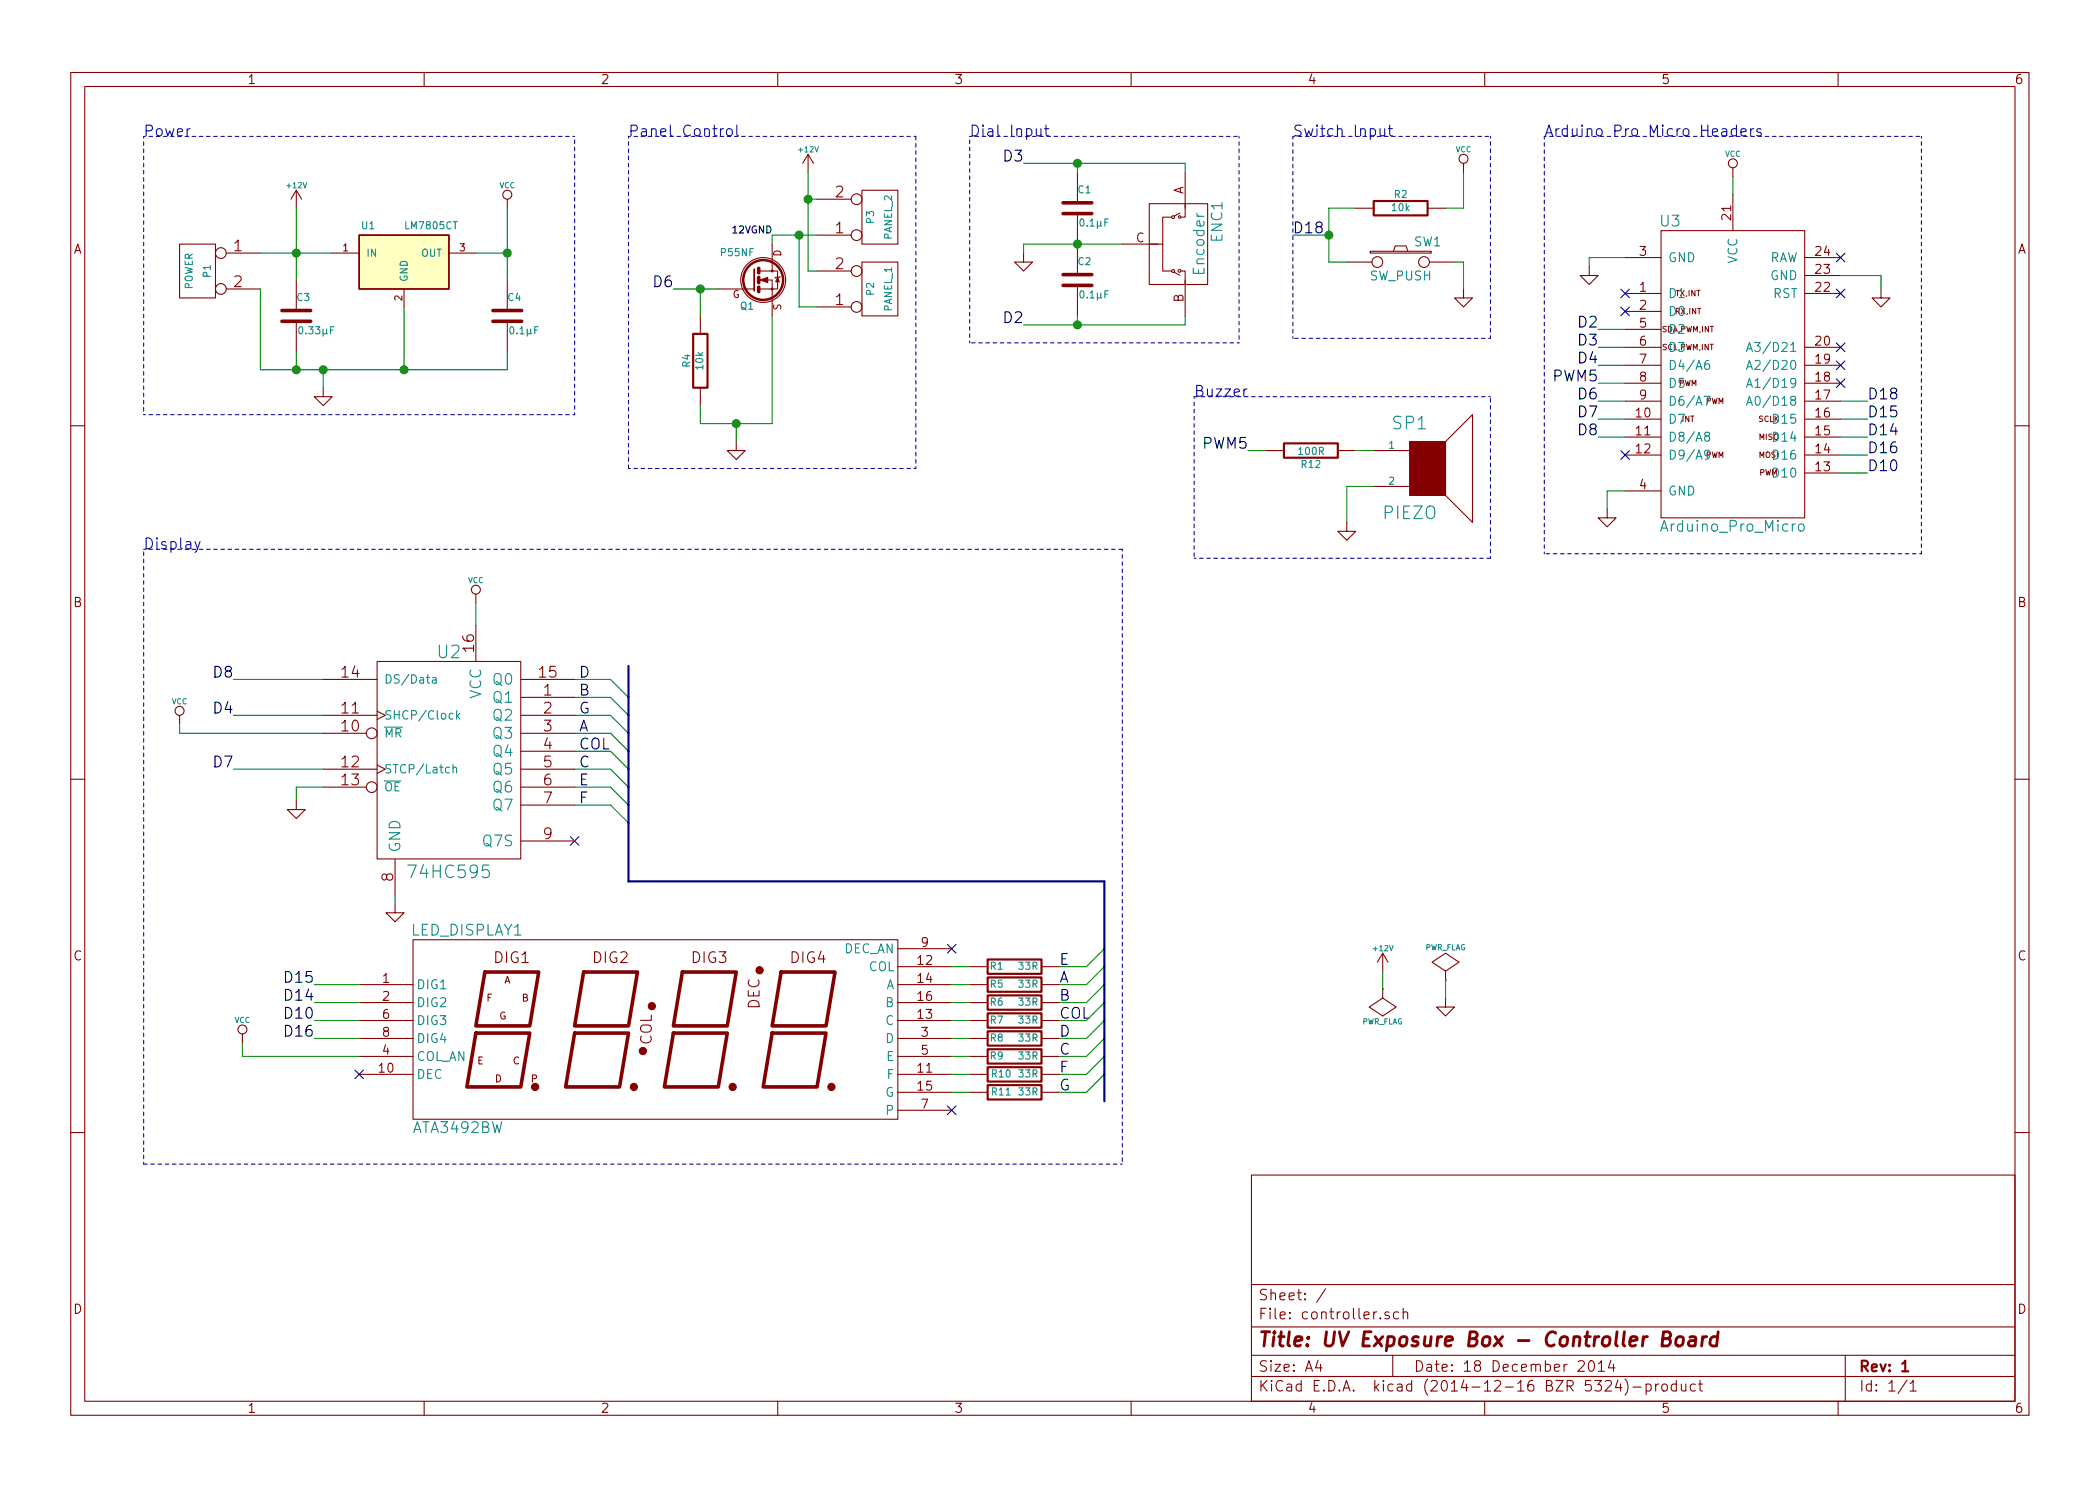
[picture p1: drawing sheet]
EESchema Schematic File Version 2
LIBS:cylindric
LIBS:borniers
LIBS:power
LIBS:device
LIBS:transistors
LIBS:conn
LIBS:linear
LIBS:regul
LIBS:74xx
LIBS:cmos4000
LIBS:adc-dac
LIBS:memory
LIBS:xilinx
LIBS:special
LIBS:microcontrollers
LIBS:dsp
LIBS:microchip
LIBS:analog_switches
LIBS:motorola
LIBS:texas
LIBS:intel
LIBS:audio
LIBS:interface
LIBS:digital-audio
LIBS:philips
LIBS:display
LIBS:cypress
LIBS:siliconi
LIBS:opto
LIBS:atmel
LIBS:contrib
LIBS:valves
LIBS:controller-cache
EELAYER 25 0
EELAYER END
$Descr A4 11693 8268
encoding utf-8
Sheet 1 1
Title "UV Exposure Box - Controller Board"
Date "18 December 2014"
Rev "1"
Comp ""
Comment1 ""
Comment2 ""
Comment3 ""
Comment4 ""
$EndDescr
$Comp
L CONN_2 P3
U 1 1
P 4900 1200
F 0 "P3" V 4850 1200 40  0000 C CNN
F 1 "PANEL_2" V 4950 1200 40  0000 C CNN
F 2 "Pin_Headers:Pin_Header_Angled_1x02" H 4900 1200 60  0001 C CNN
F 3 "" H 4900 1200 60  0000 C CNN
	1    4900 1200
	1    0    0    1   
$EndComp
$Comp
L GND #PWR01
U 1 1
P 4100 2450
F 0 "#PWR01" H 4100 2450 30  0001 C CNN
F 1 "GND" H 4100 2380 30  0001 C CNN
F 2 "" H 4100 2450 60  0000 C CNN
F 3 "" H 4100 2450 60  0000 C CNN
	1    4100 2450
	1    0    0    -1  
$EndComp
$Comp
L +12V #PWR02
U 1 1
P 4500 950
F 0 "#PWR02" H 4500 900 20  0001 C CNN
F 1 "+12V" H 4500 1075 30  0000 C CNN
F 2 "" H 4500 950 60  0000 C CNN
F 3 "" H 4500 950 60  0000 C CNN
	1    4500 950 
	1    0    0    -1  
$EndComp
$Comp
L CONN_2 P2
U 1 1
P 4900 1600
F 0 "P2" V 4850 1600 40  0000 C CNN
F 1 "PANEL_1" V 4950 1600 40  0000 C CNN
F 2 "Pin_Headers:Pin_Header_Angled_1x02" H 4900 1600 60  0001 C CNN
F 3 "" H 4900 1600 60  0000 C CNN
	1    4900 1600
	1    0    0    1   
$EndComp
$Comp
L R R4
U 1 1
P 3900 2000
F 0 "R4" V 3980 2000 40  0000 C CNN
F 1 "10k" V 3907 2001 40  0000 C CNN
F 2 "Discret:R3" V 3830 2000 30  0001 C CNN
F 3 "~" H 3900 2000 30  0000 C CNN
	1    3900 2000
	-1   0    0    1   
$EndComp
Text Label 10400 2625 0    60   ~ 0
D10
Text Label 8900 1825 2    60   ~ 0
D2
Text Label 8900 1925 2    60   ~ 0
D3
Text Label 8900 2025 2    60   ~ 0
D4
Text Label 8900 2225 2    60   ~ 0
D6
Text Label 8900 2425 2    60   ~ 0
D8
Text Label 10400 2525 0    60   ~ 0
D16
Text Label 10400 2425 0    60   ~ 0
D14
Text Label 10400 2325 0    60   ~ 0
D15
Text Label 3750 1600 2    60   ~ 0
D6
$Comp
L GND #PWR03
U 1 1
P 5700 1400
F 0 "#PWR03" H 5700 1400 30  0001 C CNN
F 1 "GND" H 5700 1330 30  0001 C CNN
F 2 "" H 5700 1400 60  0000 C CNN
F 3 "" H 5700 1400 60  0000 C CNN
	1    5700 1400
	1    0    0    -1  
$EndComp
Text Label 5700 900  2    60   ~ 0
D3
Text Label 5700 1800 2    60   ~ 0
D2
$Comp
L CONN_2 P1
U 1 1
P 1100 1500
F 0 "P1" V 1050 1500 40  0000 C CNN
F 1 "POWER" V 1150 1500 40  0000 C CNN
F 2 "Pin_Headers:Pin_Header_Angled_1x02" H 1100 1500 60  0001 C CNN
F 3 "" H 1100 1500 60  0000 C CNN
	1    1100 1500
	-1   0    0    -1  
$EndComp
$Comp
L +12V #PWR04
U 1 1
P 1650 1150
F 0 "#PWR04" H 1650 1100 20  0001 C CNN
F 1 "+12V" H 1650 1275 30  0000 C CNN
F 2 "" H 1650 1150 60  0000 C CNN
F 3 "" H 1650 1150 60  0000 C CNN
	1    1650 1150
	1    0    0    -1  
$EndComp
$Comp
L PWR_FLAG #FLG05
U 1 1
P 8050 5450
F 0 "#FLG05" H 8050 5545 30  0001 C CNN
F 1 "PWR_FLAG" H 8050 5630 30  0000 C CNN
F 2 "" H 8050 5450 60  0000 C CNN
F 3 "" H 8050 5450 60  0000 C CNN
	1    8050 5450
	1    0    0    -1  
$EndComp
$Comp
L GND #PWR06
U 1 1
P 1800 2150
F 0 "#PWR06" H 1800 2150 30  0001 C CNN
F 1 "GND" H 1800 2080 30  0001 C CNN
F 2 "" H 1800 2150 60  0000 C CNN
F 3 "" H 1800 2150 60  0000 C CNN
	1    1800 2150
	1    0    0    -1  
$EndComp
$Comp
L PWR_FLAG #FLG07
U 1 1
P 7700 5500
F 0 "#FLG07" H 7700 5595 30  0001 C CNN
F 1 "PWR_FLAG" H 7700 5680 30  0000 C CNN
F 2 "" H 7700 5500 60  0000 C CNN
F 3 "" H 7700 5500 60  0000 C CNN
	1    7700 5500
	-1   0    0    1   
$EndComp
Text Notes 800  750  0    60   ~ 0
Power
Text Notes 3500 750  0    60   ~ 0
Panel Control
Text Notes 5400 750  0    60   ~ 0
Dial Input
Text Notes 8600 750  0    60   ~ 0
Arduino Pro Micro Headers
$Comp
L C C2
U 1 1
P 6000 1550
F 0 "C2" H 6000 1650 40  0000 L CNN
F 1 "0.1µF" H 6006 1465 40  0000 L CNN
F 2 "Capacitors_ThroughHole:Capacitor4x3RM2.5" H 6038 1400 30  0001 C CNN
F 3 "" H 6000 1550 60  0000 C CNN
	1    6000 1550
	1    0    0    -1  
$EndComp
$Comp
L C C1
U 1 1
P 6000 1150
F 0 "C1" H 6000 1250 40  0000 L CNN
F 1 "0.1µF" H 6006 1065 40  0000 L CNN
F 2 "Capacitors_ThroughHole:Capacitor4x3RM2.5" H 6038 1000 30  0001 C CNN
F 3 "" H 6000 1150 60  0000 C CNN
	1    6000 1150
	1    0    0    -1  
$EndComp
Text Label 7200 1300 0    60   ~ 0
D18
Text Notes 7200 750  0    60   ~ 0
Switch Input
Text Label 1300 3775 2    60   ~ 0
D8
Text Label 1300 3975 2    60   ~ 0
D4
Text Label 1300 4275 2    60   ~ 0
D7
$Comp
L VCC #PWR09
U 1 1
P 1000 4025
F 0 "#PWR09" H 1000 4115 20  0001 C CNN
F 1 "VCC" H 1000 4150 30  0000 C CNN
F 2 "" H 1000 4025 60  0000 C CNN
F 3 "" H 1000 4025 60  0000 C CNN
	1    1000 4025
	1    0    0    -1  
$EndComp
Text Label 3225 3875 0    60   ~ 0
B
Text Label 3225 4275 0    60   ~ 0
C
Text Label 3225 4375 0    60   ~ 0
E
Text Label 3225 4475 0    60   ~ 0
F
Text Label 3225 3775 0    60   ~ 0
D
Text Label 3225 3975 0    60   ~ 0
G
Text Label 3225 4075 0    60   ~ 0
A
$Comp
L R R8
U 1 1
P 5650 5775
F 0 "R8" V 5650 5675 40  0000 C CNN
F 1 "33R" V 5650 5850 40  0000 C CNN
F 2 "Discret:R3" V 5580 5775 30  0001 C CNN
F 3 "~" H 5650 5775 30  0000 C CNN
	1    5650 5775
	0    1    1    0   
$EndComp
$Comp
L R R9
U 1 1
P 5650 5875
F 0 "R9" V 5650 5775 40  0000 C CNN
F 1 "33R" V 5650 5950 40  0000 C CNN
F 2 "Discret:R3" V 5580 5875 30  0001 C CNN
F 3 "~" H 5650 5875 30  0000 C CNN
	1    5650 5875
	0    1    1    0   
$EndComp
Text Notes 800  3050 0    60   ~ 0
Display
NoConn ~ 3200 4675
$Comp
L R R6
U 1 1
P 5650 5575
F 0 "R6" V 5650 5475 40  0000 C CNN
F 1 "33R" V 5650 5650 40  0000 C CNN
F 2 "Discret:R3" V 5580 5575 30  0001 C CNN
F 3 "~" H 5650 5575 30  0000 C CNN
	1    5650 5575
	0    1    1    0   
$EndComp
$Comp
L R R7
U 1 1
P 5650 5675
F 0 "R7" V 5650 5575 40  0000 C CNN
F 1 "33R" V 5650 5750 40  0000 C CNN
F 2 "Discret:R3" V 5580 5675 30  0001 C CNN
F 3 "~" H 5650 5675 30  0000 C CNN
	1    5650 5675
	0    1    1    0   
$EndComp
$Comp
L R R10
U 1 1
P 5650 5975
F 0 "R10" V 5650 5900 40  0000 C CNN
F 1 "33R" V 5650 6050 40  0000 C CNN
F 2 "Discret:R3" V 5580 5975 30  0001 C CNN
F 3 "~" H 5650 5975 30  0000 C CNN
	1    5650 5975
	0    1    1    0   
$EndComp
$Comp
L R R11
U 1 1
P 5650 6075
F 0 "R11" V 5650 6000 40  0000 C CNN
F 1 "33R" V 5650 6150 40  0000 C CNN
F 2 "Discret:R3" V 5580 6075 30  0001 C CNN
F 3 "~" H 5650 6075 30  0000 C CNN
	1    5650 6075
	0    1    1    0   
$EndComp
$Comp
L R R5
U 1 1
P 5650 5475
F 0 "R5" V 5650 5375 40  0000 C CNN
F 1 "33R" V 5650 5550 40  0000 C CNN
F 2 "Discret:R3" V 5580 5475 30  0001 C CNN
F 3 "~" H 5650 5475 30  0000 C CNN
	1    5650 5475
	0    1    1    0   
$EndComp
$Comp
L R R1
U 1 1
P 5650 5375
F 0 "R1" V 5650 5275 40  0000 C CNN
F 1 "33R" V 5650 5450 40  0000 C CNN
F 2 "Discret:R3" V 5580 5375 30  0001 C CNN
F 3 "~" H 5650 5375 30  0000 C CNN
	1    5650 5375
	0    1    1    0   
$EndComp
Text Label 1750 5675 2    60   ~ 0
D10
Text Label 1750 5775 2    60   ~ 0
D16
Text Label 1750 5575 2    60   ~ 0
D14
Text Label 1750 5475 2    60   ~ 0
D15
$Comp
L Arduino_Pro_Micro U3
U 1 1
P 9650 2075
F 0 "U3" H 9300 2925 60  0000 C CNN
F 1 "Arduino_Pro_Micro" H 9650 1225 60  0000 C CNN
F 2 "Cylindric:ArduinoProMicro" H 9625 2175 60  0001 C CNN
F 3 "" H 9625 2175 60  0000 C CNN
	1    9650 2075
	1    0    0    -1  
$EndComp
NoConn ~ 9050 1625
NoConn ~ 9050 1725
NoConn ~ 10250 2125
NoConn ~ 10250 2025
NoConn ~ 10250 1925
NoConn ~ 10250 1625
NoConn ~ 10250 1425
$Comp
L VCC #PWR010
U 1 1
P 2825 1150
F 0 "#PWR010" H 2825 1240 20  0001 C CNN
F 1 "VCC" H 2825 1275 30  0000 C CNN
F 2 "" H 2825 1150 60  0000 C CNN
F 3 "" H 2825 1150 60  0000 C CNN
	1    2825 1150
	1    0    0    -1  
$EndComp
Connection ~ 4100 2350
Wire Wire Line
	4100 2350 4100 2450
Wire Wire Line
	3900 2350 4100 2350
Wire Wire Line
	4100 2350 4300 2350
Wire Wire Line
	4500 1500 4550 1500
Wire Wire Line
	4450 1700 4550 1700
Wire Wire Line
	4500 950  4500 1100
Wire Wire Line
	4500 1100 4500 1500
Wire Wire Line
	4500 1100 4550 1100
Connection ~ 4500 1100
Wire Wire Line
	4450 1700 4450 1300
Connection ~ 4450 1300
Connection ~ 3900 1600
Wire Wire Line
	3900 2250 3900 2350
Wire Wire Line
	5700 1800 6000 1800
Wire Wire Line
	6000 1800 6600 1800
Wire Wire Line
	5700 1350 6000 1350
Wire Wire Line
	6000 1350 6250 1350
Wire Wire Line
	1450 1400 1650 1400
Wire Wire Line
	1650 1400 1850 1400
Connection ~ 1650 1400
Wire Wire Line
	1650 1150 1650 1400
Wire Wire Line
	1650 1400 1650 1550
Wire Wire Line
	2250 2050 2250 1700
Wire Wire Line
	1450 2050 1650 2050
Wire Wire Line
	1650 2050 1800 2050
Wire Wire Line
	1800 2050 2250 2050
Wire Wire Line
	2250 2050 2825 2050
Connection ~ 1800 2050
Wire Notes Line
	800  750  800  2300
Wire Notes Line
	800  2300 3200 2300
Wire Notes Line
	3200 2300 3200 750 
Wire Notes Line
	3200 750  800  750 
Wire Notes Line
	3500 750  3500 2600
Wire Notes Line
	3500 2600 5100 2600
Wire Notes Line
	5100 2600 5100 750 
Wire Notes Line
	5100 750  3500 750 
Wire Notes Line
	5400 750  6900 750 
Wire Notes Line
	5400 1900 5400 750 
Wire Notes Line
	8600 750  10700 750 
Wire Notes Line
	10700 3075 8600 3075
Wire Wire Line
	5700 900  6000 900 
Wire Wire Line
	6000 900  6600 900 
Wire Wire Line
	5700 1350 5700 1400
Connection ~ 6000 1350
Wire Wire Line
	6000 1750 6000 1800
Connection ~ 6000 1800
Wire Wire Line
	6000 950  6000 900 
Connection ~ 6000 900 
Wire Notes Line
	6900 750  6900 1900
Wire Notes Line
	6900 1900 5400 1900
Wire Notes Line
	7200 750  8300 750 
Wire Notes Line
	8300 750  8300 1875
Wire Notes Line
	8300 1875 7200 1875
Wire Notes Line
	7200 1875 7200 750 
Wire Wire Line
	1800 3775 1300 3775
Wire Wire Line
	1300 3975 1800 3975
Wire Wire Line
	1300 4275 1800 4275
Wire Wire Line
	1650 4375 1800 4375
Wire Wire Line
	1650 4375 1650 4450
Wire Wire Line
	1800 4075 1000 4075
Wire Wire Line
	1000 4075 1000 4025
Wire Wire Line
	3200 3875 3400 3875
Wire Wire Line
	3200 3975 3400 3975
Wire Wire Line
	3200 4075 3400 4075
Wire Wire Line
	3200 4175 3400 4175
Wire Wire Line
	3200 4275 3400 4275
Wire Wire Line
	3200 4375 3400 4375
Wire Wire Line
	3200 4475 3400 4475
Wire Wire Line
	9050 1825 8900 1825
Wire Wire Line
	8900 1925 9050 1925
Wire Wire Line
	8900 2025 9050 2025
Wire Wire Line
	8900 2225 9050 2225
Wire Wire Line
	8900 2425 9050 2425
Wire Wire Line
	10250 2625 10400 2625
Wire Wire Line
	10400 2525 10250 2525
Wire Wire Line
	10400 2425 10250 2425
Wire Wire Line
	10400 2325 10250 2325
Wire Wire Line
	4300 2350 4300 1750
Wire Wire Line
	4300 1350 4300 1300
Wire Wire Line
	4300 1300 4450 1300
Wire Wire Line
	4450 1300 4550 1300
Wire Wire Line
	3900 1750 3900 1600
Wire Wire Line
	3750 1600 3900 1600
Wire Wire Line
	3900 1600 4000 1600
Wire Wire Line
	3200 3775 3400 3775
Text Label 3225 4175 0    60   ~ 0
COL
Wire Notes Line
	10700 750  10700 3075
Wire Notes Line
	8600 3075 8600 750 
$Comp
L ATA3492BW LED_DISPLAY1
U 1 1
P 3600 5725
F 0 "LED_DISPLAY1" H 2600 6275 60  0000 C CNN
F 1 "ATA3492BW" H 2550 5175 60  0000 C CNN
F 2 "Cylindric:4_Digit-7_Segment_LED-ATA3492BW" H 2800 5725 60  0001 C CNN
F 3 "" H 2800 5725 60  0000 C CNN
	1    3600 5725
	1    0    0    -1  
$EndComp
Wire Wire Line
	1750 5475 2000 5475
Wire Wire Line
	1750 5575 2000 5575
Wire Wire Line
	1750 5675 2000 5675
Wire Wire Line
	1750 5775 2000 5775
Wire Wire Line
	1350 5875 2000 5875
Wire Wire Line
	5300 5375 5400 5375
Wire Wire Line
	5400 5475 5300 5475
Wire Wire Line
	5400 5575 5300 5575
Wire Wire Line
	5400 5675 5300 5675
Wire Wire Line
	5400 5775 5300 5775
Wire Wire Line
	5300 5875 5400 5875
Wire Wire Line
	5400 5975 5300 5975
Wire Wire Line
	5400 6075 5300 6075
Text Label 5900 5475 0    60   ~ 0
A
Text Label 5900 5575 0    60   ~ 0
B
Text Label 5900 5875 0    60   ~ 0
C
Text Label 5900 5775 0    60   ~ 0
D
Text Label 5900 5375 0    60   ~ 0
E
Text Label 5900 5975 0    60   ~ 0
F
Text Label 5900 6075 0    60   ~ 0
G
Text Label 5900 5675 0    60   ~ 0
COL
Wire Wire Line
	5900 5475 6050 5475
Wire Wire Line
	5900 5575 6050 5575
Wire Wire Line
	5900 5675 6050 5675
Wire Wire Line
	5900 5875 6050 5875
Wire Wire Line
	5900 5975 6050 5975
Wire Wire Line
	5900 6075 6050 6075
Wire Wire Line
	5900 5775 6050 5775
NoConn ~ 5300 6175
NoConn ~ 5300 5275
NoConn ~ 2000 5975
$Comp
L VCC #PWR011
U 1 1
P 1350 5800
F 0 "#PWR011" H 1350 5890 20  0001 C CNN
F 1 "VCC" H 1350 5925 30  0000 C CNN
F 2 "" H 1350 5800 60  0000 C CNN
F 3 "" H 1350 5800 60  0000 C CNN
	1    1350 5800
	1    0    0    -1  
$EndComp
Wire Notes Line
	800  3050 6250 3050
Wire Notes Line
	6250 3050 6250 6475
Wire Notes Line
	6250 6475 800  6475
Wire Notes Line
	800  6475 800  3050
$Comp
L Encoder ENC1
U 1 1
P 6550 1350
F 0 "ENC1" H 6425 1575 60  0000 C CNN
F 1 "Encoder" H 6550 1475 60  0000 C CNN
F 2 "Cylindric:ALPS_Encoder-EC12E2420404" H 6550 1400 60  0001 C CNN
F 3 "" H 6550 1400 60  0000 C CNN
	1    6550 1350
	0    1    1    0   
$EndComp
Wire Wire Line
	6600 900  6600 950 
Wire Wire Line
	6600 1800 6600 1750
$Comp
L SW_PUSH SW1
U 1 1
P 7800 1450
F 0 "SW1" H 7950 1560 50  0000 C CNN
F 1 "SW_PUSH" H 7800 1370 50  0000 C CNN
F 2 "Discret:SW_PUSH-12mm" H 7800 1450 60  0001 C CNN
F 3 "" H 7800 1450 60  0000 C CNN
	1    7800 1450
	1    0    0    -1  
$EndComp
Wire Wire Line
	7400 1150 7550 1150
Wire Wire Line
	8050 1150 8150 1150
Wire Wire Line
	10250 2225 10400 2225
Text Label 10400 2225 0    60   ~ 0
D18
Text Label 4300 1300 2    39   ~ 0
12VGND
$Comp
L +12V #PWR012
U 1 1
P 7700 5400
F 0 "#PWR012" H 7700 5350 20  0001 C CNN
F 1 "+12V" H 7700 5525 30  0000 C CNN
F 2 "" H 7700 5400 60  0000 C CNN
F 3 "" H 7700 5400 60  0000 C CNN
	1    7700 5400
	1    0    0    -1  
$EndComp
$Comp
L GND #PWR013
U 1 1
P 8050 5550
F 0 "#PWR013" H 8050 5550 30  0001 C CNN
F 1 "GND" H 8050 5480 30  0001 C CNN
F 2 "" H 8050 5550 60  0000 C CNN
F 3 "" H 8050 5550 60  0000 C CNN
	1    8050 5550
	1    0    0    -1  
$EndComp
Wire Wire Line
	7700 5400 7700 5500
Wire Wire Line
	8050 5450 8050 5550
Wire Wire Line
	9050 2125 8900 2125
Text Label 8900 2125 2    60   ~ 0
PWM5
$Comp
L SPEAKER SP1
U 1 1
P 7950 2600
F 0 "SP1" H 7850 2850 70  0000 C CNN
F 1 "PIEZO" H 7850 2350 70  0000 C CNN
F 2 "Pin_Headers:Pin_Header_Angled_1x02" H 7950 2600 60  0001 C CNN
F 3 "" H 7950 2600 60  0000 C CNN
	1    7950 2600
	1    0    0    -1  
$EndComp
Wire Wire Line
	7650 2700 7500 2700
Wire Wire Line
	7500 2700 7500 2900
$Comp
L GND #PWR014
U 1 1
P 7500 2900
F 0 "#PWR014" H 7500 2900 30  0001 C CNN
F 1 "GND" H 7500 2830 30  0001 C CNN
F 2 "" H 7500 2900 60  0000 C CNN
F 3 "" H 7500 2900 60  0000 C CNN
	1    7500 2900
	1    0    0    -1  
$EndComp
$Comp
L R R12
U 1 1
P 7300 2500
F 0 "R12" V 7380 2500 40  0000 C CNN
F 1 "100R" V 7307 2501 40  0000 C CNN
F 2 "Discret:R3" V 7230 2500 30  0001 C CNN
F 3 "~" H 7300 2500 30  0000 C CNN
	1    7300 2500
	0    1    1    0   
$EndComp
Wire Wire Line
	7550 2500 7650 2500
Wire Wire Line
	7050 2500 6950 2500
Text Label 6950 2500 2    60   ~ 0
PWM5
Wire Notes Line
	8300 2200 6650 2200
Wire Notes Line
	6650 2200 6650 3100
Wire Notes Line
	6650 3100 8300 3100
Wire Notes Line
	8300 3100 8300 2200
Text Notes 6650 2200 0    60   ~ 0
Buzzer
Wire Wire Line
	5900 5375 6050 5375
Wire Wire Line
	1350 5875 1350 5800
Wire Bus Line
	3500 4900 6150 4900
Entry Wire Line
	3400 3775 3500 3875
Entry Wire Line
	3400 3875 3500 3975
Entry Wire Line
	3400 3975 3500 4075
Entry Wire Line
	3400 4075 3500 4175
Entry Wire Line
	3400 4175 3500 4275
Entry Wire Line
	3400 4275 3500 4375
Entry Wire Line
	3400 4375 3500 4475
Entry Wire Line
	3400 4475 3500 4575
Wire Bus Line
	3500 3700 3500 3875
Wire Bus Line
	3500 3875 3500 3975
Wire Bus Line
	3500 3975 3500 4075
Wire Bus Line
	3500 4075 3500 4175
Wire Bus Line
	3500 4175 3500 4275
Wire Bus Line
	3500 4275 3500 4375
Wire Bus Line
	3500 4375 3500 4475
Wire Bus Line
	3500 4475 3500 4575
Wire Bus Line
	3500 4575 3500 4900
Entry Wire Line
	6050 5375 6150 5275
Entry Wire Line
	6050 5475 6150 5375
Entry Wire Line
	6050 5575 6150 5475
Entry Wire Line
	6050 5675 6150 5575
Entry Wire Line
	6050 5775 6150 5675
Entry Wire Line
	6050 5875 6150 5775
Entry Wire Line
	6050 5975 6150 5875
Entry Wire Line
	6050 6075 6150 5975
Wire Bus Line
	6150 4900 6150 5275
Wire Bus Line
	6150 5275 6150 5375
Wire Bus Line
	6150 5375 6150 5475
Wire Bus Line
	6150 5475 6150 5575
Wire Bus Line
	6150 5575 6150 5675
Wire Bus Line
	6150 5675 6150 5775
Wire Bus Line
	6150 5775 6150 5875
Wire Bus Line
	6150 5875 6150 5975
Wire Bus Line
	6150 5975 6150 6125
Wire Wire Line
	9050 2325 8900 2325
Text Label 8900 2325 2    60   ~ 0
D7
NoConn ~ 9050 2525
$Comp
L 74HC595 U2
U 1 1
P 2500 4225
F 0 "U2" H 2500 4825 70  0000 C CNN
F 1 "74HC595" H 2500 3600 70  0000 C CNN
F 2 "Sockets_DIP:DIP-16__300" H 2500 4225 60  0001 C CNN
F 3 "" H 2500 4225 60  0000 C CNN
	1    2500 4225
	1    0    0    -1  
$EndComp
$Comp
L LM7805CT U1
U 1 1
P 2250 1450
F 0 "U1" H 2050 1650 40  0000 C CNN
F 1 "LM7805CT" H 2250 1650 40  0000 L CNN
F 2 "Transistors_TO-220:TO-220_Neutral123_Horizontal" H 2250 1550 30  0001 C CIN
F 3 "" H 2250 1450 60  0000 C CNN
	1    2250 1450
	1    0    0    -1  
$EndComp
$Comp
L C C3
U 1 1
P 1650 1750
F 0 "C3" H 1650 1850 40  0000 L CNN
F 1 "0.33µF" H 1656 1665 40  0000 L CNN
F 2 "Capacitors_ThroughHole:Capacitor4x3RM2.5" H 1688 1600 30  0001 C CNN
F 3 "" H 1650 1750 60  0000 C CNN
	1    1650 1750
	1    0    0    -1  
$EndComp
Wire Wire Line
	1800 2050 1800 2150
Wire Wire Line
	1650 2050 1650 1950
Wire Wire Line
	1450 1600 1450 2050
Connection ~ 1650 2050
$Comp
L C C4
U 1 1
P 2825 1750
F 0 "C4" H 2825 1850 40  0000 L CNN
F 1 "0.1µF" H 2831 1665 40  0000 L CNN
F 2 "Capacitors_ThroughHole:Capacitor4x3RM2.5" H 2863 1600 30  0001 C CNN
F 3 "" H 2825 1750 60  0000 C CNN
	1    2825 1750
	1    0    0    -1  
$EndComp
Wire Wire Line
	2825 1150 2825 1400
Wire Wire Line
	2825 1400 2825 1550
Connection ~ 2825 1400
Wire Wire Line
	2825 2050 2825 1950
Connection ~ 2250 2050
Wire Wire Line
	2650 1400 2825 1400
$Comp
L STB55NF Q1
U 1 1
P 4200 1550
F 0 "Q1" H 4200 1402 40  0000 R CNN
F 1 "P55NF" H 4200 1700 40  0000 R CNN
F 2 "Transistors_TO-220:TO-220_FET-GDS_Horizontal" H 4100 1650 25  0001 C CIN
F 3 "" H 4200 1550 60  0000 C CNN
	1    4200 1550
	1    0    0    -1  
$EndComp
$Comp
L R R2
U 1 1
P 7800 1150
F 0 "R2" V 7880 1150 40  0000 C CNN
F 1 "10k" V 7807 1151 40  0000 C CNN
F 2 "Discret:R3" V 7730 1150 30  0001 C CNN
F 3 "~" H 7800 1150 30  0000 C CNN
	1    7800 1150
	0    -1   -1   0   
$EndComp
Wire Wire Line
	8150 1150 8150 950 
$Comp
L VCC #PWR015
U 1 1
P 8150 950
F 0 "#PWR015" H 8150 1040 20  0001 C CNN
F 1 "VCC" H 8150 1075 30  0000 C CNN
F 2 "" H 8150 950 60  0000 C CNN
F 3 "" H 8150 950 60  0000 C CNN
	1    8150 950 
	1    0    0    -1  
$EndComp
Wire Wire Line
	7400 1150 7400 1300
Wire Wire Line
	7400 1300 7400 1450
Wire Wire Line
	7400 1450 7500 1450
Wire Wire Line
	8100 1450 8150 1450
Wire Wire Line
	8150 1450 8150 1600
$Comp
L GND #PWR016
U 1 1
P 8150 1600
F 0 "#PWR016" H 8150 1600 30  0001 C CNN
F 1 "GND" H 8150 1530 30  0001 C CNN
F 2 "" H 8150 1600 60  0000 C CNN
F 3 "" H 8150 1600 60  0000 C CNN
	1    8150 1600
	1    0    0    -1  
$EndComp
Wire Wire Line
	7400 1300 7200 1300
Connection ~ 7400 1300
Wire Wire Line
	2200 4975 2200 5025
Wire Wire Line
	2650 3475 2650 3350
$Comp
L VCC #PWR017
U 1 1
P 2650 3350
F 0 "#PWR017" H 2650 3440 20  0001 C CNN
F 1 "VCC" H 2650 3475 30  0000 C CNN
F 2 "" H 2650 3350 60  0000 C CNN
F 3 "" H 2650 3350 60  0000 C CNN
	1    2650 3350
	1    0    0    -1  
$EndComp
Wire Wire Line
	9050 2725 8950 2725
Wire Wire Line
	8950 2725 8950 2825
Wire Wire Line
	9650 1075 9650 975 
$Comp
L VCC #PWR018
U 1 1
P 9650 975
F 0 "#PWR018" H 9650 1065 20  0001 C CNN
F 1 "VCC" H 9650 1100 30  0000 C CNN
F 2 "" H 9650 975 60  0000 C CNN
F 3 "" H 9650 975 60  0000 C CNN
	1    9650 975 
	1    0    0    -1  
$EndComp
$Comp
L GND #PWR019
U 1 1
P 8950 2825
F 0 "#PWR019" H 8950 2825 30  0001 C CNN
F 1 "GND" H 8950 2755 30  0001 C CNN
F 2 "" H 8950 2825 60  0000 C CNN
F 3 "" H 8950 2825 60  0000 C CNN
	1    8950 2825
	1    0    0    -1  
$EndComp
Wire Wire Line
	9050 1425 8850 1425
Wire Wire Line
	8850 1425 8850 1475
$Comp
L GND #PWR020
U 1 1
P 8850 1475
F 0 "#PWR020" H 8850 1475 30  0001 C CNN
F 1 "GND" H 8850 1405 30  0001 C CNN
F 2 "" H 8850 1475 60  0000 C CNN
F 3 "" H 8850 1475 60  0000 C CNN
	1    8850 1475
	1    0    0    -1  
$EndComp
Wire Wire Line
	10250 1525 10475 1525
Wire Wire Line
	10475 1525 10475 1600
$Comp
L GND #PWR021
U 1 1
P 10475 1600
F 0 "#PWR021" H 10475 1600 30  0001 C CNN
F 1 "GND" H 10475 1530 30  0001 C CNN
F 2 "" H 10475 1600 60  0000 C CNN
F 3 "" H 10475 1600 60  0000 C CNN
	1    10475 1600
	1    0    0    -1  
$EndComp
$Comp
L GND #PWR08
U 1 1
P 1650 4450
F 0 "#PWR08" H 1650 4450 30  0001 C CNN
F 1 "GND" H 1650 4380 30  0001 C CNN
F 2 "" H 1650 4450 60  0000 C CNN
F 3 "" H 1650 4450 60  0000 C CNN
	1    1650 4450
	1    0    0    -1  
$EndComp
$Comp
L GND #PWR?
U 1 1
P 2200 5025
F 0 "#PWR?" H 2200 5025 30  0001 C CNN
F 1 "GND" H 2200 4955 30  0001 C CNN
F 2 "" H 2200 5025 60  0000 C CNN
F 3 "" H 2200 5025 60  0000 C CNN
	1    2200 5025
	1    0    0    -1  
$EndComp
$EndSCHEMATC
